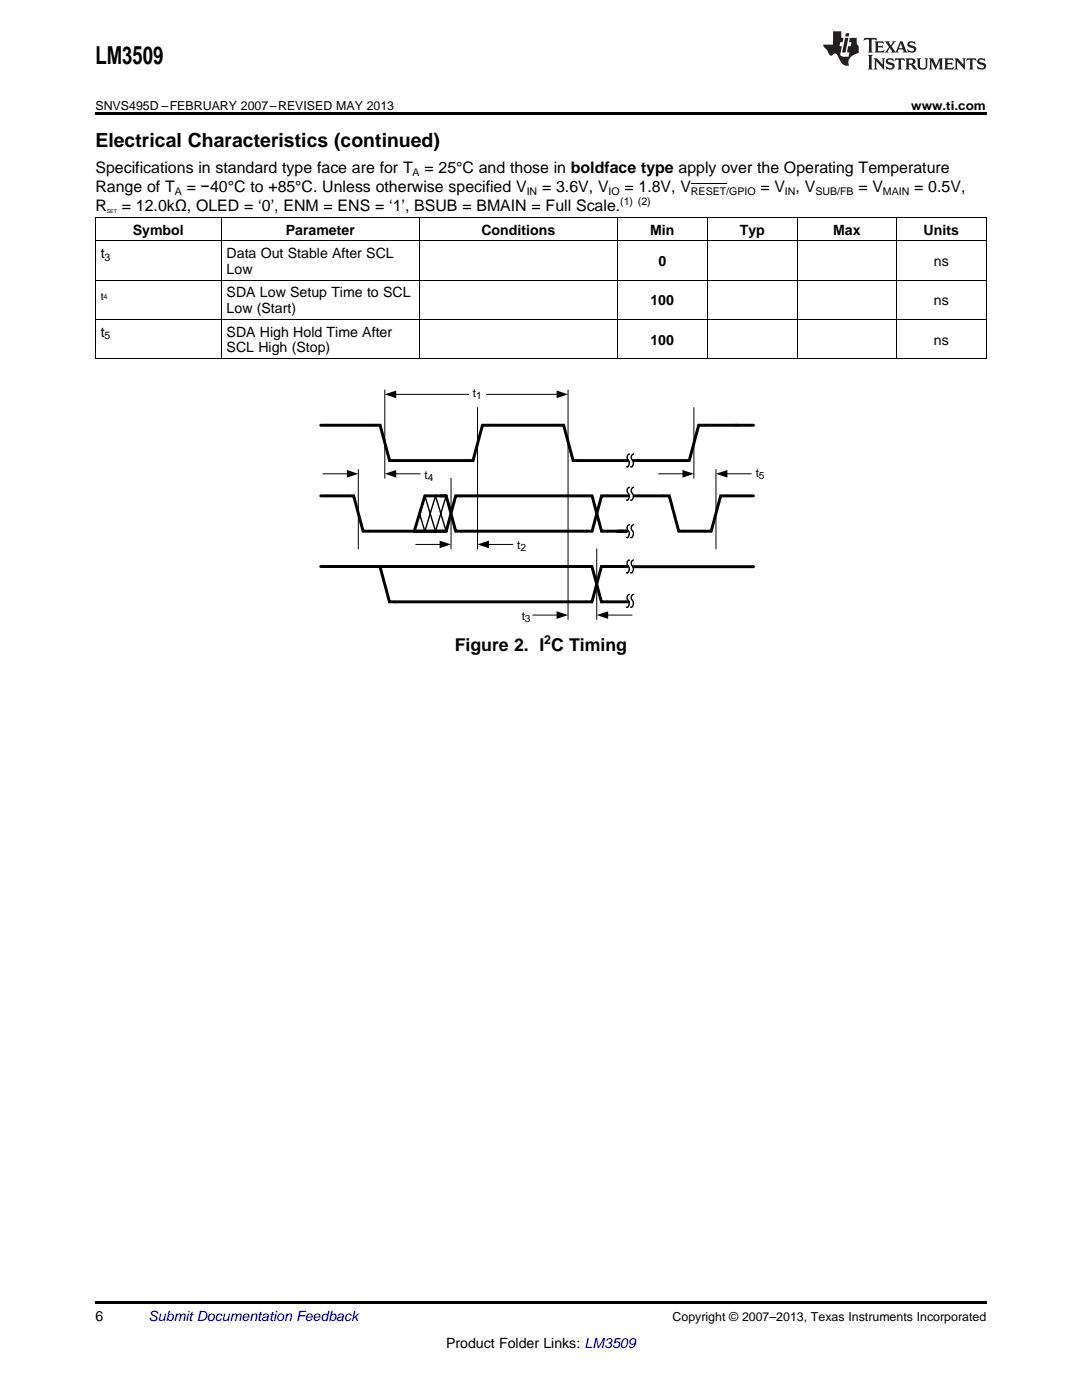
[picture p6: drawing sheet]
<svg xmlns="http://www.w3.org/2000/svg" width="216mm" height="279mm" viewBox="0 0 216 279" stroke-linecap="round" stroke-linejoin="round" font-family="sans-serif">
<path d="M19 22.5h177.8v.5h-177.8zM19 259.7h177.8v.5h-177.8z" fill="#000"/>
<path d="M64 84.9h11.9l1.8 7h16.7l1.9-7h16.2l1.9 7h10.8M64 99h6.6l1.9 7h16.5M87.8 99h1.2l1.9 7h27.2l1.9-7h5.4M89 99h-4.2l-2.1 7M126.5 99h7l1.9 7h6.5l1.9-7h6.6M150.4 84.9h-11l-1.9 7h-11.1M64 113.1h11.8l1.9 7h40.4l1.9-7h5.2M75.8 113.1h41.1M87.8 106h1.2l1.9-7h27.2l1.9 7h5h-1.8M116.8 113.1h1.3l1.9 7h5.4M126.4 113.1h24" fill="none" stroke="#000" stroke-width=".59"/>
<g fill="none" stroke="#000" stroke-width=".2">
<path d="M19 55.9h177.8M19 48.1h177.8M19 43.4h177.8M19.1 43.5v28.1M44.1 43.5v28.1M83.6 43.5v28.1M123.1 43.5v28.1M141.1 43.5v28.1M159 43.5v28.1M178.8 43.5v28.1M196.8 43.5v28.1M19 71.6h177.8"/>
<path d="M19 63.7h177.8M76.8 77.8v17.6M78.9 78.7h14.6M97 78.7h14.3M113.3 77.8v45.8M64.4 94.6h5M71.5 93.7v15.8M78.9 94.6h4.9M90 95.4v14.1M95.3 81.3v28.2M131.4 94.6h5M138.5 81.3v14.1"/>
<path d="M142.9 93.7v15.8M145 94.6h4.9M83 108.7h4.9M97.4 108.7h4.9M119.1 109.5v14.1M106.3 122.8h5M121.2 122.8h4.9"/>
</g>
<path d="M76.8 78.7l2.3-.8v1.6zM111.1 77.9l2.2 .8-2.2 .8zM69.2 93.8l2.3 .8-2.3 .7zM76.8 94.6l2.3-.8v1.5zM136.2 93.8l2.3 .8-2.3 .7zM142.9 94.6l2.2-.8v1.5zM87.7 107.9l2.3 .8-2.3 .7zM95.3 108.7l2.3-.8v1.5zM111.1 122l2.2 .8-2.2 .7zM119.1 122.8l2.3-.8v1.5z" fill="#000"/>
<g fill="none" stroke="#000" stroke-width=".28">
<path d="M84.8 99l2.1 7 2.1-7M125.6 90.6a.88 .88 0 0 0-.1 1.5l-.1 .9-.4 .2M125.6 97.3a.88 .88 0 0 0-.1 1.5l-.1 .9-.4 .1M126.4 90.6a.88 .88 0 0 0 0 1.5l-.2 .9-.4 .2M126.4 97.3a.88 .88 0 0 0 0 1.5l-.2 .9-.4 .1M82.7 106h6.6M83.7 102.5l1.1 3.5M84.8 106l2.1-7 2.1 7M125.6 104.7a.88 .88 0 0 0-.1 1.5l-.1 .9-.4 .2M125.6 111.8a.88 .88 0 0 0-.1 1.5l-.1 .9-.4 .1M125.6 118.6a.88 .88 0 0 0-.1 1.5 .72 .72 0 0 1-.5 1.1M126.4 104.7a.88 .88 0 0 0 0 1.5l-.2 .9-.4 .2"/>
<path d="M126.4 111.8a.88 .88 0 0 0 0 1.5l-.2 .9-.4 .1M126.4 118.6a.88 .88 0 0 0 0 1.5 .72 .72 0 0 1-.6 1.1"/>
</g>
<g fill="#231f20">
<path d="M172.5 7.6l-.1 .5 .4-.2h.6v.1v2.1l-.2 .4h.9l-.2-.4v-2.1l.1-.1h.5l.5 .2-.2-.5zM174.5 8.3l.2 .3v1.5l-.2 .4h1.8l.2-.6a1.04 1.04 0 0 1-1.3 .2v-.7h.6l.3 .2v-.6l-.3 .2h-.6v-.6l.8-.1 .4 .3-.2-.5zM176.5 8.3l.9 1.1-.9 1.1h.8l-.2-.2 .4-.7 .5 .7-.2 .2h1.5l-.2-.2 .2-.4h.9l.1 .4-.2 .2h1l-.3-.3-.7-1.9h-.5l-.9 2-.8-1 .9-1h-.8l.1 .3-.4 .5-.3-.6 .1-.2zM179.7 8.6l.4 1h-.7zM181.3 8.4a.63 .63 0 0 0-.2 .7 .63 .63 0 0 0 .6 .4l.6 .2 .1 .2a.75 .75 0 0 1-.7 .4 .75 .75 0 0 1-.6-.5l.1 .7 .1-.1a1.11 1.11 0 0 0 1.5-.6 1.13 1.13 0 0 0-1.2-.8l-.1-.4a1.04 1.04 0 0 1 1.2 .2l-.2-.5-.2 .1-.4-.2zM173.2 10.9l.2 .4v2.2l-.2 .4h1l-.3-.4v-2.2l.3-.4zM174.3 11.6l.3 .4v1.5l-.3 .4h.8l-.2-.4v-1.3l1.5 1.7v-1.9l.2-.4h-.7l.2 .4v.9l-1.1-1.3zM177 11.8a.62 .62 0 0 0-.2 .7 .62 .62 0 0 0 .6 .4l.6 .1 .1 .3a.76 .76 0 0 1-.7 .3 .76 .76 0 0 1-.7-.4l.2 .7 .1-.1a1.11 1.11 0 0 0 1.5-.6 1.13 1.13 0 0 0-1.2-.8l-.1-.4a1.04 1.04 0 0 1 1.2 .2l-.2-.6-.2 .1-.5-.1zM178.7 11.6l-.2 .6a.61 .61 0 0 1 .8-.3v1.6l-.2 .4h.9l-.2-.4v-1.6a.63 .63 0 0 1 .7 .3l-.1-.6zM180.6 11.6l.3 .4v1.5l-.3 .4h1l-.2-.2-.1-.8 .6 .2a.76 .76 0 0 0 1.2 .7l-1-1a.58 .58 0 0 0 .6-.5 .58 .58 0 0 0-.5-.6zM181.4 11.9h.1a.45 .45 0 0 1 .5 .1 .45 .45 0 0 1 .1 .5l-.8 .2zM182.9 11.6l.2 .2a2.17 2.17 0 0 0 .3 1.9 .99 .99 0 0 0 1.6-.6v-1.1l.2-.4h-.7l.2 .2a1.92 1.92 0 0 1-.2 1.8 .6 .6 0 0 1-.9-.5v-1.1l.2-.4zM185.4 11.6l.2 .4v1.5l-.2 .4h.7l-.2-.4v-1.4l.8 1.8 .8-1.8v1.4l-.2 .4h.9l-.2-.4v-1.5l.2-.4h-.8l-.6 1.5-.6-1.5zM188.4 11.6l.2 .4v1.5l-.2 .4h1.8l.1-.6a1.04 1.04 0 0 1-1.2 .1v-.6h.5l.4 .2v-.6l-.4 .2h-.5v-.7h.8l.3 .3-.1-.6zM190.5 11.6l.2 .4v1.5l-.2 .4h.7l-.2-.4v-1.3l1.5 1.7v-1.9l.2-.4h-.7l.2 .4v.9l-1.1-1.3zM192.9 11.6l-.1 .6a.61 .61 0 0 1 .7-.3l.1 1.6-.3 .4h1l-.3-.4 .1-1.6a.63 .63 0 0 1 .7 .3l-.1-.6zM195.2 11.8a.62 .62 0 0 0-.2 .7 .62 .62 0 0 0 .6 .4l.6 .1 .1 .3a.76 .76 0 0 1-.7 .3 .76 .76 0 0 1-.6-.4l.1 .7 .1-.1a1.11 1.11 0 0 0 1.6-.6 1.13 1.13 0 0 0-1.3-.8l-.1-.4a1.04 1.04 0 0 1 1.2 .2l-.1-.6-.2 .1-.5-.1z"/>
<path d="M166.2 6.3v2.6h-1.9v.4l.8 .9a.91 .91 0 0 0 1 .8 .56 .56 0 0 1 .5-.3 .56 .56 0 0 1 .5 .3l.4 .8a1.53 1.53 0 0 0 1.9 1.2 1.54 1.54 0 0 1 1-2.1l.9-.3v-1.4a1.52 1.52 0 0 1-.4-1.6h-1.3l-.2 .8h.5l-.2 .8h-.5l-.1 1v.2l.4 .1-.2 .8a1.93 1.93 0 0 1-1.6-.3l.3-1.8h-.5l.2-.8h.4l.2-.8h-.4v-1.3zM168.6 7.6l-.6 2.9h.7l.6-2.9zM168.8 6.6l-.1 .7h.6l.2-.7z"/>
</g>
<path d="M137.9 36.6h7" fill="none" stroke="#000" stroke-width=".2"/>
<text font-size="4.9" x="19" y="12.8">LM3509</text>
<text font-size="3.9" x="19" y="29.3">Electrical Characteristics (continued)</text>
<text font-size="3.5" x="90.7" y="130">Figure 2. I C Timing</text>
<g font-size="3.2">
<text x="19" y="34.4">Specifications in standard type face are for T</text>
<text x="84.7" y="34.4">= 25°C and those in boldface type apply over the Operating Temperature</text>
<text x="19" y="38.3">Range of T</text>
<text x="37.3" y="38.3">= −40°C to +85°C. Unless otherwise specified V</text>
<text x="108.2" y="38.3">= 3.6V, V</text>
<text x="124.6" y="38.3">= 1.8V, V</text>
<text x="151.7" y="38.3">= V , V</text>
<text x="171.3" y="38.3">= V</text>
<text x="182.4" y="38.3">= 0.5V,</text>
<text x="19" y="42.2">R</text>
<text x="24.3" y="42.2">= 12.0kΩ, OLED = ‘0’, ENM = ENS = ‘1’, BSUB = BMAIN = Full Scale.</text>
</g>
<g font-size="2.8">
<text x="26.5" y="46.8">Symbol</text>
<text x="57" y="46.8">Parameter</text>
<text x="96.1" y="46.8">Conditions</text>
<text x="129.7" y="46.8">Min</text>
<text x="147.6" y="46.8">Typ</text>
<text x="166.2" y="46.8">Max</text>
<text x="184.3" y="46.8">Units</text>
<text x="20.1" y="51.5">t</text>
<text x="45.2" y="51.5">Data Out Stable After SCL</text>
<text x="131.4" y="53.1">0</text>
<text x="186.3" y="53.1">ns</text>
<text x="45.2" y="54.7">Low</text>
<text x="45.2" y="59.3">SDA Low Setup Time to SCL</text>
<text x="45.2" y="62.5">Low (Start)</text>
<text x="129.8" y="60.9">100</text>
<text x="186.3" y="60.9">ns</text>
<text x="20.1" y="67.2">t</text>
<text x="45.2" y="67.2">SDA High Hold Time After</text>
<text x="45.2" y="70.3">SCL High (Stop)</text>
<text x="129.8" y="68.8">100</text>
<text x="186.3" y="68.8">ns</text>
<text x="19" y="263.6">6</text>
<text x="89" y="269">Product Folder Links: LM3509</text>
</g>
<text font-size="2.8" fill="#0000c8" x="29.6" y="263.6">Submit Documentation Feedback</text>
<g font-size="2.5">
<text x="19" y="21.9">SNVS495D –FEBRUARY 2007–REVISED MAY 2013</text>
<text x="181.8" y="21.9">www.ti.com</text>
<text x="108.6" y="128.6">2</text>
<text x="134.2" y="263.6">Copyright © 2007–2013, Texas Instruments Incorporated</text>
</g>
<g font-size="2.3">
<text x="94.4" y="79.1">t</text>
<text x="84.7" y="95.5">t</text>
<text x="150.8" y="95.1">t</text>
<text x="103.2" y="109.6">t</text>
<text x="104.1" y="123.7">t</text>
</g>
<g font-size="2.1">
<text x="82.3" y="35.1">A</text>
<text x="34.9" y="38.9">A</text>
<text x="105.1" y="38.9">IN</text>
<text x="121.4" y="38.9">IO</text>
<text x="123.8" y="40.9">(1) (2)</text>
<text x="137.9" y="38.9">RESET/GPIO</text>
<text x="156.6" y="38.9">IN</text>
<text x="162.7" y="38.9">SUB/FB</text>
<text x="176.2" y="38.9">MAIN</text>
<text x="20.9" y="52.1">3</text>
<text x="20.1" y="59.9">t</text>
<text x="20.9" y="67.7">5</text>
</g>
<g font-size="2">
<text x="95" y="79.6">1</text>
<text x="85.4" y="95.9">4</text>
<text x="151.4" y="95.5">5</text>
<text x="103.9" y="110">2</text>
<text x="104.7" y="124.1">3</text>
</g>
<text font-size="1.4" x="20.7" y="59.8">4</text>
<text font-size="1.1" x="21.3" y="42.5">SET</text>
</svg>
